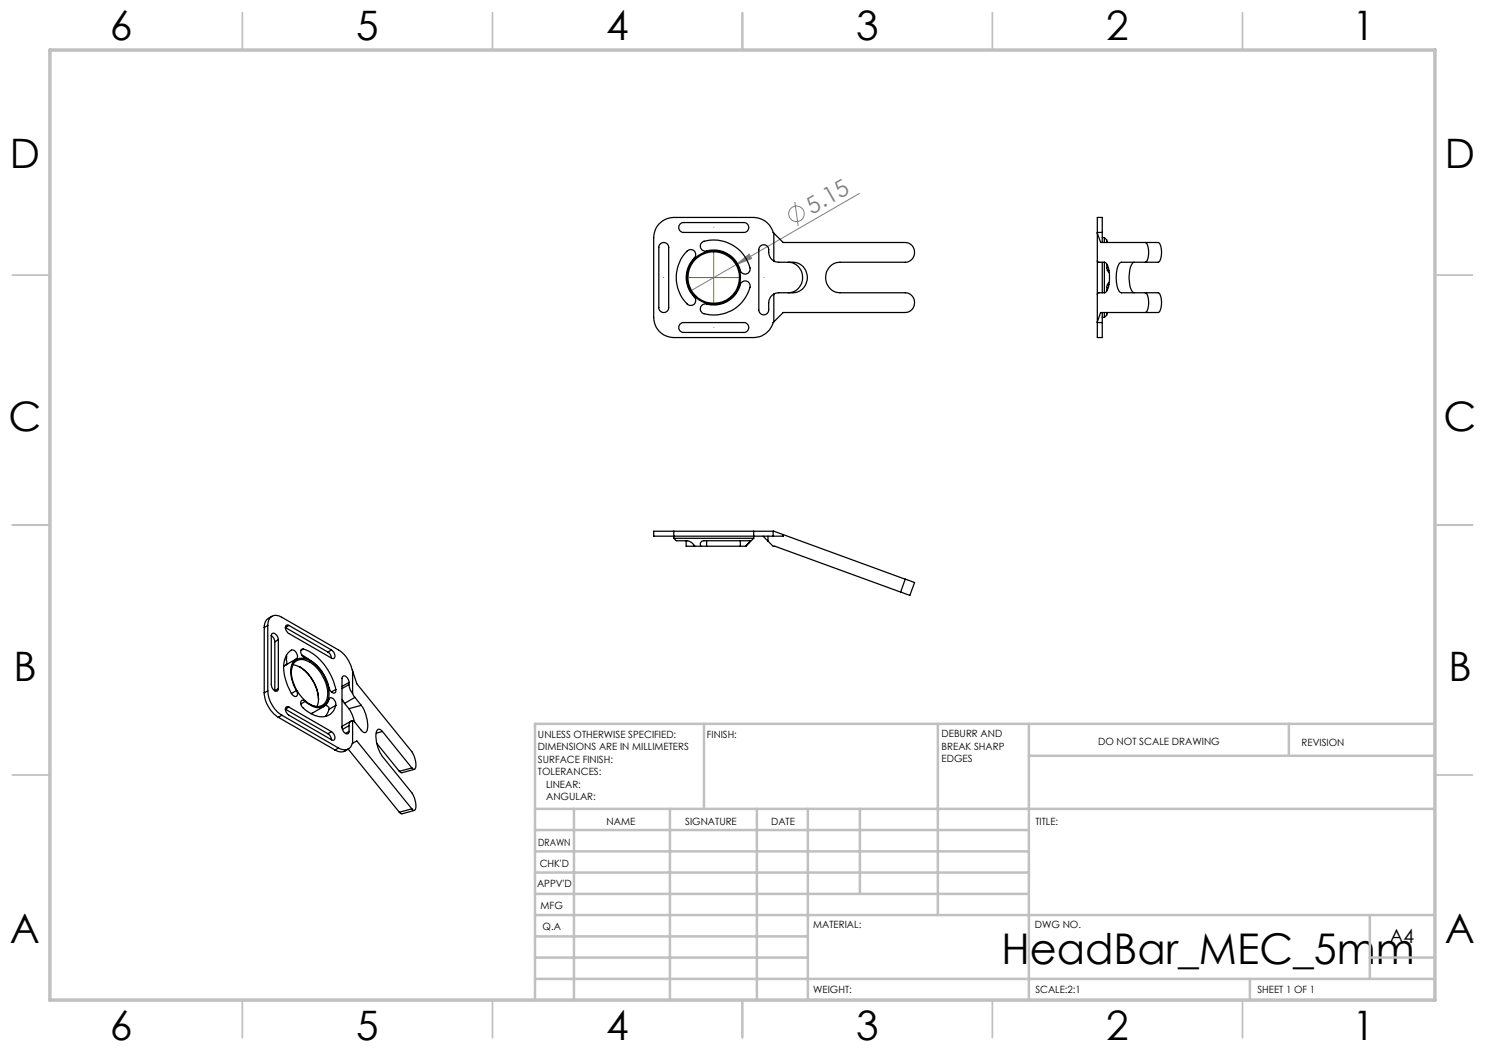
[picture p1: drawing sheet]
<svg xmlns="http://www.w3.org/2000/svg" width="297mm" height="210mm" viewBox="0 0 297 210" stroke-linecap="round" stroke-linejoin="round" font-family="sans-serif">
<g fill="none" stroke="#808080" stroke-width=".2">
<path d="M171.9 38.7l-24.7 14.2M147.2 52.9l2.6-2.1 .5 .9zM147.2 52.9l-8.9 5.2M159 40.4l.6 4.7"/>
<circle cx="159.3" cy="42.7" r="1.56"/>
</g>
<path d="M132.8 55.5h-.1M142.8 45.5v-.1M152.8 55.5h.1M142.8 65.5h.1" fill="none" stroke="#808000" stroke-width=".2" stroke-dasharray="15.2 1.3 1.3 1.3"/>
<path d="M137.8 55.5h9.9M142.7 50.5v10" fill="none" stroke="#808000" stroke-width=".2"/>
<g fill="none" stroke="#c0c0c0" stroke-width=".35">
<path d="M48.5 2.5v7.5M98.5 2.5v7.5M148.5 2.5v7.5M198.5 2.5v7.5M248.5 2.5v7.5M2.5 55h7.5M287 55h7.5M2.5 105h7.5M287 105h7.5M2.5 155h7.5M287 155h7.5M48.5 200v7.5"/>
<path d="M98.5 200v7.5M148.5 200v7.5M198.5 200v7.5M248.5 200v7.5"/>
</g>
<g fill="none" stroke="#c0c0c0" stroke-width=".5">
<path d="M140.8 144.8v17M187.6 144.8v38.2M205.8 144.8v55.2M205.8 151.2h81.2M257.8 144.8v6.4M287 144.8h-180v55.2M107 161.8h180M107 178.8h98.8M107 174.5h98.8M107 170.3h98.8M107 166h98.8M114.8 161.8v38.2"/>
<path d="M134 161.8v38.2M151.4 161.8v38.2M161.6 161.8v38.2M172 161.8v17M107 195.8h180M107 191.5h54.6M107 187.3h54.6M107 183h180M250 195.8v4.2M274 191.5h13M274 183v12.8"/>
</g>
<path d="M10 10h277v190h-277z" fill="none" stroke="#c0c0c0" stroke-width=".7"/>
<path d="M147.2 52.9l2.6-2.1 .5 .9z" fill="#808080"/>
<g fill="none" stroke="#000" stroke-width=".25">
<path d="M131.8 44.8a4.1 4.1 0 0 1 3-1.3h15.9a4.1 4.1 0 0 1 3.9 3l2 2h24.4a1.98 1.98 0 0 1 1.9 2 1.98 1.98 0 0 1-1.9 1.9h-13a3.1 3.1 0 0 0-2.9 3.1 3.1 3.1 0 0 0 2.9 3.1h13a1.98 1.98 0 0 1 1.9 1.9 1.98 1.98 0 0 1-1.9 2h-24.4l-2 2a4.1 4.1 0 0 1-3.9 3h-15.9a4 4 0 0 1-4.1-4v-16l.4-1.6zM132.1 48.7a1.01 1.01 0 0 1 1-.1 1.01 1.01 0 0 1 .6 .9v12a.99 .99 0 0 1-.9 1 .99 .99 0 0 1-1-1v-12.2zM136 44.8l.5-.3h12.2a.99 .99 0 0 1 1.1 1 .99 .99 0 0 1-1.1 1h-12a1 1 0 0 1-.9-.6 1 1 0 0 1 .2-1.1zM137.4 50.2a1 1 0 0 1 1.5 0 1 1 0 0 1 0 1.4 5.7 5.7 0 0 0 .2 8.2 1.01 1.01 0 0 1-.4 1.1 1.01 1.01 0 0 1-1.3-.1 7.5 7.5 0 0 1 0-10.6zM140.4 48.5a7.3 7.3 0 0 1 9.6 5.5 1.06 1.06 0 0 1-1.2 .8 1.06 1.06 0 0 1-.9-1.2 5.7 5.7 0 0 0-7-3.4 .99 .99 0 0 1-.8-.7 .99 .99 0 0 1 .3-1zM154.8 52.2a2.38 2.38 0 0 1-1.1-2.4 1 1 0 0 0-1-.8 1 1 0 0 0-.9 .9v12.1a.99 .99 0 0 0 1 1 .99 .99 0 0 0 .9-1v-1.4a1.95 1.95 0 0 1 1.1-1.8M154.8 52.2l1 .2h2.8a3.1 3.1 0 0 1 2.9 3.1 3.1 3.1 0 0 1-2.9 3.1h-2.8l-1 .2M154.8 46.6v5.6M154.8 58.8v5.6M157.7 52.4a3.1 3.1 0 0 1 2.8 3.1 3.1 3.1 0 0 1-2.8 3.1M219.5 46.6l.6 1.9h11.5a2.47 2.47 0 0 1 .7 2.5 1.67 1.67 0 0 1-.7 1.4h-7.3a1.91 1.91 0 0 0-1 1.9v2.1a2.4 2.4 0 0 0 1 2.2h7.3a2.47 2.47 0 0 1 .7 2.5 1.67 1.67 0 0 1-.7 1.4h-11.5l-.6 1.9M219.5 52.2l.3 .2h1.1"/>
<path d="M219.5 46.5v-3h1v3M219.5 46.5h1M219.5 46.5v18M220.5 47.5h.4M220.5 46.5v2M220.5 52.4v6.2M220.9 52.4a1.91 1.91 0 0 1 .9 1.9v2.4a1.91 1.91 0 0 1-.9 1.9M220.9 58.6h-1.1l-.3 .2M220.9 47.5l.5 .5v.5M220.9 52.4v6.2M220.9 47.5v1M221.4 48.3l.1 .2"/>
<path d="M221.4 52.8v.2a1.43 1.43 0 0 0 .5 1.6M221.5 54.1h.3M221.5 56.9h.3M221.9 56.4l-.2 .2a1.95 1.95 0 0 0-.3 1.6M226.9 52.4a2.1 2.1 0 0 0-1 2.2v1.8a2.3 2.3 0 0 0 1 2.2M229.1 48.5a2.47 2.47 0 0 1 .6 2.5 1.67 1.67 0 0 1-.6 1.4M229.1 58.6a2.47 2.47 0 0 1 .6 2.5 1.67 1.67 0 0 1-.6 1.4M136 64.8l.5-.3h12.2a.99 .99 0 0 1 1.1 1 .99 .99 0 0 1-1.1 1h-12a1 1 0 0 1-.9-.6 1 1 0 0 1 .2-1.1zM140.2 61.2l.7-.4a6.1 6.1 0 0 0 5.7-1.4 7.1 7.1 0 0 0 1.6-2.9 1.07 1.07 0 0 1 1.6 0 1.07 1.07 0 0 1 0 1.5 7.4 7.4 0 0 1-9.4 4.6l-.3-.8zM219.5 64.5v3h1v-3M219.5 64.5h1M220.5 63.5h.4"/>
<path d="M220.5 62.5v2M220.9 62.5v1M221.4 62.5v.5l-.5 .5M221.5 62.5l-.1 .3M134.8 106.2h-4.1v1h23.9M134.8 107.7h15.9M134.8 107.7l.5 .5h.6a4.7 4.7 0 0 1 2.4 .3l.7 .7M134.8 106.2v1.5M134.8 106.2h15.9M137.2 108.2v1h1.7M138.9 109.2h.1M138.9 109.1v.1"/>
<path d="M139 109.2h1.2M140.2 109.2a.71 .71 0 0 1-.1-.7 .71 .71 0 0 1 .7-.3h9.2l-.9 1M140.2 109.2h1.1M141.3 109.2h6.8M141.3 108.2v1M148.1 109.2h1M148.1 108.2v1M150.7 106.2h3.9M150.7 107.7l-1.6 1.5M150.7 106.2v1.5M152.6 107.2l1 1M153.6 107.2v1"/>
<path d="M153.6 108.2l1 1h.4l25.1 9.2M154.6 106.2l2 .7M154.6 106.2v1M156.6 106.9v.3h-2M156.6 106.9l24.4 8.9M181 115.8l1.9 .7-.9 2.6-1.9-.7M181 115.8l-.9 2.6M52.8 138.6a6.4 6.4 0 0 0 2.9 4.9M52.8 125.5v13.1M53.6 138.2a6.4 6.4 0 0 0 2.8 4.8M53.6 125.1a1.72 1.72 0 0 1 .8-1.8 1.72 1.72 0 0 1 2 .2l11.3 6.5a6.9 6.9 0 0 1 2.8 4.2M53.6 125.1v13.1"/>
<path d="M53.6 138.2l-.8 .4M53.6 125.1l-.8 .4M54.3 127.1a.48 .48 0 0 1 .3-.5 .48 .48 0 0 1 .6 .3l.3 .3 .2 .7M54.3 127.1v9.8a1.07 1.07 0 0 0 1.2 1.2l.2-.3M54.3 127.1a1.46 1.46 0 0 1 .7 1.3M54.4 123.3l-.7 .4a1.92 1.92 0 0 0-.9 1.8M55 128.4v9.7l.7-.3M55.7 127.9v9.9M55.7 127.9l-.7 .5M57.2 133l-.5 .3M57.3 131.1v.9a.88 .88 0 0 1-.1 1M57.8 125.1a.54 .54 0 0 0-.7 .2 .54 .54 0 0 0 .1 .7l.4 .6 8.7 5"/>
<path d="M57.8 125.1l8.5 4.9M57.8 125.1l-.7 .4 8.5 4.9M58.2 134.4a2.16 2.16 0 0 1 1-2.1 2.16 2.16 0 0 1 2.4-.1 7.6 7.6 0 0 1 3.8 7.6 2.13 2.13 0 0 1-3.4 1.1M58.6 133a7 7 0 0 1 5 6.1v1.5l-.2 .7M59.1 132a3.1 3.1 0 0 1 3.9 .9 7.8 7.8 0 0 1 2.7 6.9 2.12 2.12 0 0 1-3.3 1.3 7.9 7.9 0 0 1-4-7.8l.2-.6zM59.3 131.8a1.16 1.16 0 0 0-1-1.8 4.3 4.3 0 0 0-1.5 4.6 12.4 12.4 0 0 0 1.5 4.1M59.3 138.1a.73 .73 0 0 1-.2 1.2l-.4-.2-.4-.4M59.3 131.8a3.4 3.4 0 0 0-1 3.7l.4 1.3 .6 1.3M59.3 131.8l-2.1 1.2M59.3 138.1l-1 .6M60 133.4a8.6 8.6 0 0 1 3.7 6.4M60.3 131l1.4 .8"/>
<path d="M60.7 129.8a.66 .66 0 0 0-.6 .5 .66 .66 0 0 0 .3 .7 2.64 2.64 0 0 0 1.7 1 9.5 9.5 0 0 1 3.8 5.9 .83 .83 0 0 0 1.2 .6l.1-.6M60.7 129.8a10.9 10.9 0 0 1 6.5 8.1M60.7 129.8l-.5 .3M65.6 130.4a1.5 1.5 0 0 1 .7 1.2M66.3 130a1.12 1.12 0 0 1 .4 1.7l-.4-.1M66.3 130l-.7 .4M67.2 137.9l-.9 .5M68.4 139.9l.5 .8M69.8 136.9a2.81 2.81 0 0 0 .7 1.8M69.8 136.5a1.07 1.07 0 0 0-1.3-1.2l-.1 .2v10a1.07 1.07 0 0 0 1.3 1.2l.1-.4M69.8 136.5v.4M69.8 136.9l-1.4 .8"/>
<path d="M69.8 136.5l-1.4 .8M70.5 138.7l.5 .8M70.5 134.2l.9 2.6 11 13.5a3.9 3.9 0 0 1 .6 3.5l-.3 .1-.3-.3M70.5 134.2v4.5M71 139.5l1.2 1.6M71 139.5l-2.1 1.2M55.7 143.5l11.3 6.5M56.4 143l11.3 6.6M56.4 143l-.7 .5M57.8 141.4a.54 .54 0 0 0-.7 .2 .54 .54 0 0 0 .1 .7l.6 .7 8.5 4.9M57.8 141.4l8.5 4.9M57.8 141.4l-.7 .4 8.5 4.9"/>
<path d="M61 140.3a.49 .49 0 0 0-.7-.2 .49 .49 0 0 0-.1 .7 3.7 3.7 0 0 0 2.4 2.1 2.98 2.98 0 0 0 4.6-1.8M61 140.3a3.7 3.7 0 0 0 3.5 1.1 2.65 2.65 0 0 0 1.4-1.8 1.14 1.14 0 0 1 1.3 1.5M61 140.3l-.8 .5M64.8 141.3l-2.6 1.4M65.1 141l.2 .1a.71 .71 0 0 1 .5 .7M65.6 146.7a1.5 1.5 0 0 1 .7 1.2M65.8 141.8l-.7 1.5M66.3 146.3a1.12 1.12 0 0 1 .4 1.8l-.4-.2M66.3 146.3l-.7 .4M67.2 141.1l-1.4 .7M67.7 149.6l-.7 .4M68.9 140.7l.9 1"/>
<path d="M69.6 149.8l10.3 12.6M69.7 149.8l-.7 .4a2 2 0 0 1-2-.2M69.8 141.7l.7 1.3 .4 1.3M69.8 145.1v1.2M69.8 146.3l-.7 .4M69.8 145.1l-1.3 .8M70.2 144.2l-1.8 1.1M70.5 144.1a.82 .82 0 0 0-.7 1M70.5 148.7a1.75 1.75 0 0 1-2.8 .9M70.5 144.1v4.6M70.5 148.7l.9-.5 11 13.6M72.2 141.1a6.7 6.7 0 0 1 1.2 5.1 .53 .53 0 0 1-.5 .3 .53 .53 0 0 1-.5-.3l-1.4-1.7-.5-.4"/>
<path d="M72.2 141.1l-2.4 .6M75.4 148.7l4.5 5.6M76.5 146.3a.63 .63 0 0 0-.8-.5 .63 .63 0 0 0-.5 .7 7.5 7.5 0 0 0 1.3 4.8l5.9 7.3a3.9 3.9 0 0 1 .6 3.4h-.4l-.2-.2M76.5 146.3l5.9 7.3M76.5 146.3l-1.3 .3M82.4 153.6l-2.5 .7M82.9 153.9l-2.5 .6-.5-.2M82.4 161.8l-2.5 .6M82.9 162.1l-2.5 .7-.5-.4"/>
<circle cx="142.8" cy="55.5" r="5.3"/>
<circle cx="142.8" cy="55.5" r="5.1"/>
</g>
<text font-size="8.5" x="200.3" y="192.7">HeadBar_MEC_5mm</text>
<g font-size="8.1">
<text x="22" y="8">6</text>
<text x="71.2" y="8">5</text>
<text x="121.2" y="8">4</text>
<text x="171.3" y="8">3</text>
<text x="221.3" y="8">2</text>
<text x="270.5" y="8">1</text>
<text x="2" y="33.6">D</text>
<text x="289" y="33.6">D</text>
<text x="1.7" y="86.1">C</text>
<text x="288.7" y="86.1">C</text>
<text x="2.7" y="136.1">B</text>
<text x="289.7" y="136.1">B</text>
<text x="2" y="188.6">A</text>
<text x="289" y="188.6">A</text>
<text x="22" y="208">6</text>
<text x="71.2" y="208">5</text>
<text x="121.2" y="208">4</text>
<text x="171.3" y="208">3</text>
<text x="221.3" y="208">2</text>
<text x="270.5" y="208">1</text>
</g>
<text font-size="4.7" fill="#808080" x="162.4" y="42.9" transform="rotate(-30 162.4 42.9)">5.15</text>
<text font-size="3.9" x="277.9" y="188.5">A4</text>
<g font-size="2">
<text x="107.6" y="147.6">UNLESS OTHERWISE SPECIFIED:</text>
<text x="141.4" y="147.6">FINISH:</text>
<text x="188.3" y="147.5">DEBURR AND</text>
<text x="188.3" y="150">BREAK SHARP</text>
<text x="219.6" y="149">DO NOT SCALE DRAWING</text>
<text x="260.3" y="149.2">REVISION</text>
<text x="107.6" y="150.1">DIMENSIONS ARE IN MILLIMETERS</text>
<text x="107.6" y="152.6">SURFACE FINISH:</text>
<text x="107.6" y="155.1">TOLERANCES:</text>
<text x="188.3" y="152.5">EDGES</text>
<text x="109.2" y="157.6">LINEAR:</text>
<text x="109.2" y="160.1">ANGULAR:</text>
<text x="121.3" y="165">NAME</text>
<text x="137" y="164.9">SIGNATURE</text>
<text x="154.2" y="164.9">DATE</text>
<text x="207.1" y="164.9">TITLE:</text>
<text x="107.6" y="169.1">DRAWN</text>
<text x="107.9" y="173.3">CHK'D</text>
<text x="107.4" y="177.4">APPV'D</text>
<text x="108.1" y="181.8">MFG</text>
<text x="108.5" y="186">Q.A</text>
<text x="162.6" y="185.5">MATERIAL:</text>
<text x="207" y="185.5">DWG NO.</text>
<text x="162.6" y="198.5">WEIGHT:</text>
<text x="207.1" y="198.6">SCALE:2:1</text>
<text x="251.5" y="198.6">SHEET 1 OF 1</text>
</g>
</svg>
